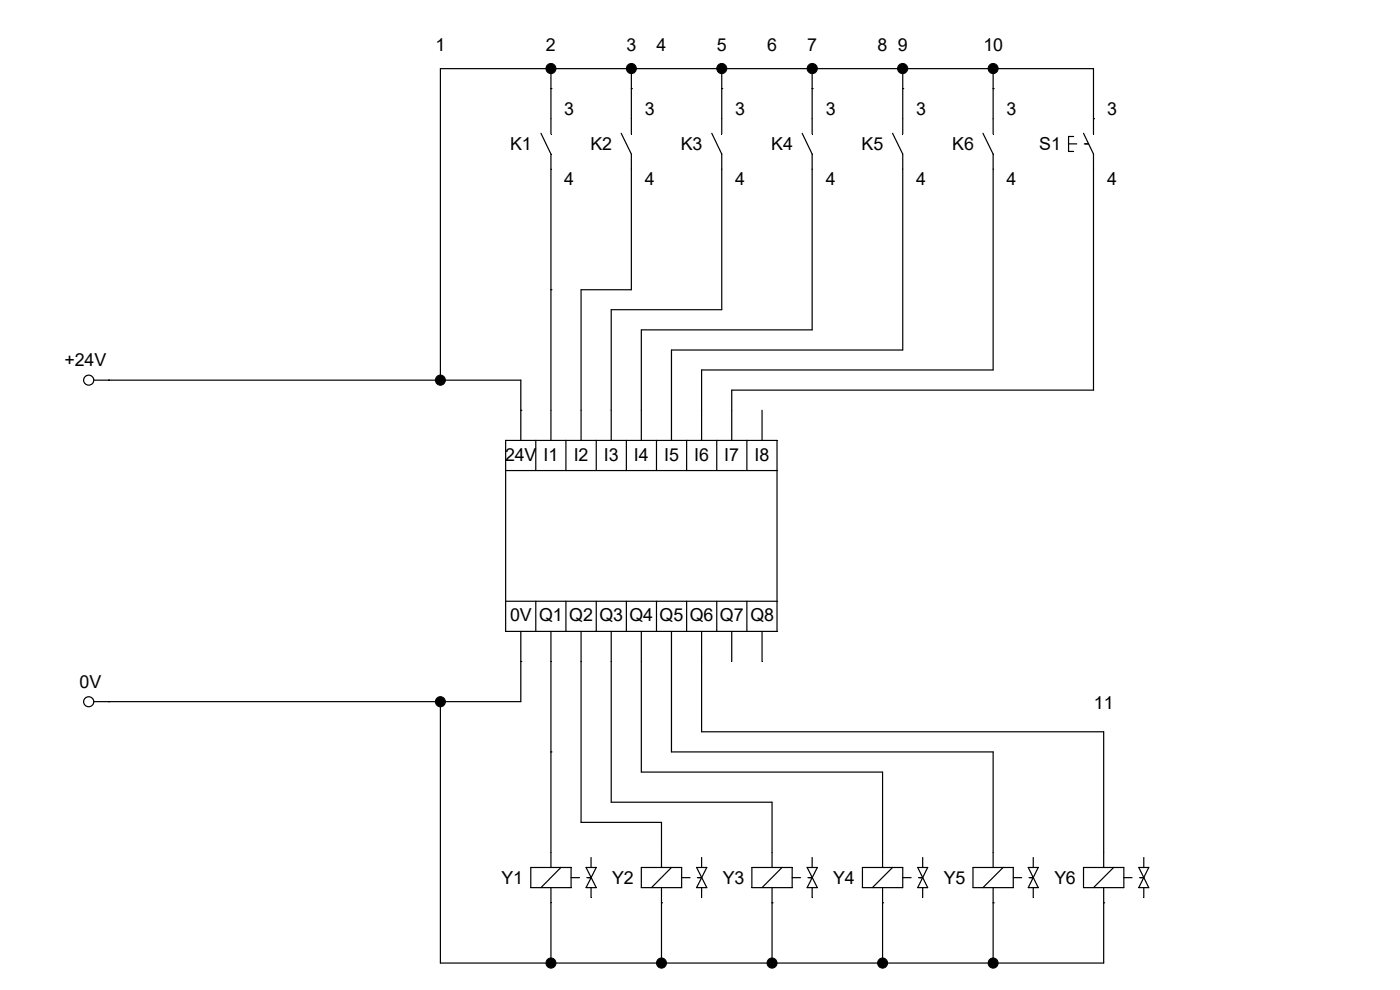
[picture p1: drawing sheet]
<svg xmlns="http://www.w3.org/2000/svg" width="297mm" height="210mm" viewBox="0 0 297 210" stroke-linecap="round" stroke-linejoin="round" font-family="sans-serif">
<g fill="none" stroke="#000" stroke-width=".25">
<path d="M116.9 18.8h.1M116.9 14.6h.1M116.9 14.6v10.6M133.9 18.8h.1M133.9 14.6h.1M133.9 14.6v10.6M153.1 18.8h.1M153.1 14.6h.1M153.1 14.6v10.6M172.3 18.8h.1M172.3 14.6h.1M172.3 14.6v10.6"/>
<path d="M191.5 18.8h.1M191.5 14.6h.1M191.5 14.6v10.6M210.7 18.8h.1M210.7 14.6h.1M210.7 14.6v10.6M116.9 35.9v57.5M133.9 35.9v25.6h-10.6v31.9M153.1 35.9v29.8h-23.4v27.7M172.3 35.9v34.1h-36.2v23.4M191.5 35.9v38.4h-49v19.1M210.7 35.9v42.6h-61.9v14.9"/>
<path d="M232 25.2h.1M232 25.2v-10.6h-138.6v66M232 35.9v46.9h-76.8v10.6M116.9 61.5h.1M23.1 80.6h.1M23.1 80.6h87.4v12.8M93.4 80.6h.1M107.3 99.8h57.5M107.3 93.4h57.5v40.5h-57.5zM110.5 87h.1M113.7 93.4v6.4M120.1 93.4v6.4"/>
<path d="M126.5 93.4v6.4M132.9 93.4v6.4M139.3 93.4v6.4M145.7 93.4v6.4M152.1 93.4v6.4M158.5 93.4v6.4M161.7 87v6.4M107.3 127.6h57.5M110.5 133.9v14.9h-87.4M113.7 127.6v6.3M116.9 133.9v50.1M120.1 127.6v6.3"/>
<path d="M123.3 133.9v40.6h17v9.5M126.5 127.6v6.3M129.7 133.9v36.3h34.1v13.8M132.9 127.6v6.3M136.1 133.9v29.9h51.1v20.2M139.3 127.6v6.3M142.5 133.9v25.6h68.2v24.5M145.7 127.6v6.3M148.8 133.9v21.3h85.3v25.6M152.1 127.6v6.3M155.2 133.9v6.4M158.5 127.6v6.3"/>
<path d="M161.7 133.9v6.4M23.1 148.8h.1M93.4 148.8h.1M93.4 148.8v55.5h140.7v-12.8M110.5 140.3h.1M116.9 159.5h.1M112.6 184h8.6v4.3h-8.6zM116.9 188.3v16M119 184l-4.2 4.3M121.2 186.2h1.7M124.3 184h2.2l-2.2 4.3h2.2zM124.5 186.2h.9"/>
<path d="M125.4 181.9v2.1M125.4 188.3v2.1M136.1 184h8.5v4.3h-8.5zM140.3 191.5h.1M140.3 188.3v16M142.5 184l-4.3 4.3M144.6 186.2h1.8M147.8 184l2.1 4.3h-2.1l2.1-4.3zM148 186.2h.8M148.8 181.9v2.1M148.8 188.3v2.1M159.5 184h8.6v4.3h-8.6z"/>
<path d="M163.8 191.5h.1M163.8 188.3v16M165.9 184l-4.2 4.3M168.1 186.2h1.7M171.2 184h2.2l-2.2 4.3h2.2zM171.4 186.2h.9M172.3 181.9v2.1M172.3 188.3v2.1M183 184h8.5v4.3h-8.5zM187.2 191.5h.1M187.2 188.3v16M189.4 184l-4.3 4.3"/>
<path d="M191.5 186.2h1.8M194.7 184h2.1l-2.1 4.3h2.1zM194.9 186.2h.8M195.7 181.9v2.1M195.7 188.3v2.1M206.4 184h8.6v4.3h-8.6zM210.7 191.5h.1M210.7 188.3v16M212.8 184l-4.3 4.3M215 186.2h1.7M218.1 184h2.2l-2.2 4.3h2.2zM218.3 186.2h.9"/>
<path d="M219.2 181.9v2.1M219.2 188.3v2.1M234.1 191.5h.1M116.9 204.3h.1M140.3 204.3h.1M163.8 204.3h.1M187.2 204.3h.1M210.7 204.3h.1"/>
</g>
<path d="M13.7 74.3h8.8v4.2h-8.8z" fill="#fff"/>
<g fill="none" stroke="#000" stroke-width=".25">
<path d="M19.9 80.6h3.2"/>
<circle cx="18.8" cy="80.6" r="1.07"/>
</g>
<path d="M14.8 142.5h6.7v4.2h-6.7z" fill="#fff"/>
<g fill="none" stroke="#000" stroke-width=".25">
<path d="M114.8 28.3l2.1 4.4v3.2M116.9 25.2v3.2M131.8 28.3l2.1 4.4v3.2M133.9 25.2v3.2M151 28.3l2.1 4.4v3.2M153.1 25.2v3.2M170.2 28.3l2.1 4.4v3.2M172.3 25.2v3.2M189.4 28.3l2.1 4.4v3.2M191.5 25.2v3.2M208.5 28.3l2.2 4.4v3.2M210.7 25.2v3.2"/>
<path d="M226.7 30.5h1.7M227.8 29h-1.1v3.1h1.1M229.9 28.3l2.1 4.4v3.2M230 30.5h.9M232 25.2v3.2M19.9 148.8h3.2M229.9 184h8.5v4.3h-8.5zM234.1 180.8v3.2M234.1 188.3v3.2M236.3 184l-4.3 4.3M238.4 186.2h1.8M241.6 184l2.1 4.3h-2.1l2.1-4.3z"/>
<path d="M241.8 186.2h.9M242.7 181.9v2.1M242.7 188.3v2.1"/>
<circle cx="18.8" cy="148.9" r="1.07"/>
</g>
<g fill="#000" stroke="#000" stroke-width=".21">
<circle cx="116.9" cy="14.5" r="1.07"/>
<circle cx="133.9" cy="14.5" r="1.07"/>
<circle cx="153.1" cy="14.5" r="1.07"/>
<circle cx="172.3" cy="14.5" r="1.08"/>
<circle cx="191.5" cy="14.5" r="1.08"/>
<circle cx="210.7" cy="14.5" r="1.07"/>
<circle cx="93.4" cy="80.6" r="1.07"/>
<circle cx="93.4" cy="148.9" r="1.07"/>
<circle cx="116.9" cy="204.3" r="1.07"/>
<circle cx="140.3" cy="204.3" r="1.07"/>
<circle cx="163.8" cy="204.3" r="1.07"/>
<circle cx="187.2" cy="204.3" r="1.07"/>
<circle cx="210.7" cy="204.3" r="1.07"/>
</g>
<g font-size="3.8">
<text x="92.4" y="10.8">1</text>
<text x="115.8" y="10.8">2</text>
<text x="132.9" y="10.8">3</text>
<text x="139.3" y="10.8">4</text>
<text x="152.1" y="10.8">5</text>
<text x="162.7" y="10.8">6</text>
<text x="171.2" y="10.8">7</text>
<text x="186.2" y="10.8">8 9</text>
<text x="208.6" y="10.8">10</text>
<text x="119.7" y="24.3">3</text>
<text x="136.8" y="24.3">3</text>
<text x="156" y="24.3">3</text>
<text x="175.2" y="24.3">3</text>
<text x="194.4" y="24.3">3</text>
<text x="213.5" y="24.3">3</text>
<text x="234.9" y="24.3">3</text>
<text x="108.2" y="31.8">K1</text>
<text x="125.3" y="31.8">K2</text>
<text x="144.4" y="31.8">K3</text>
<text x="163.6" y="31.8">K4</text>
<text x="182.8" y="31.8">K5</text>
<text x="202" y="31.8">K6</text>
<text x="220.5" y="31.8">S1</text>
<text x="119.7" y="39.3">4</text>
<text x="136.8" y="39.3">4</text>
<text x="156" y="39.3">4</text>
<text x="175.2" y="39.3">4</text>
<text x="194.4" y="39.3">4</text>
<text x="213.5" y="39.3">4</text>
<text x="234.9" y="39.3">4</text>
<text x="13.7" y="77.6">+24V</text>
<text x="107.1" y="97.7">24V I1</text>
<text x="121.7" y="97.7">I2</text>
<text x="128.1" y="97.7">I3</text>
<text x="134.5" y="97.7">I4</text>
<text x="140.9" y="97.7">I5</text>
<text x="147.3" y="97.7">I6</text>
<text x="153.7" y="97.7">I7</text>
<text x="160.1" y="97.7">I8</text>
<text x="108.2" y="131.8">0V Q1 Q2</text>
<text x="127.2" y="131.8">Q3</text>
<text x="133.6" y="131.8">Q4</text>
<text x="139.9" y="131.8">Q5 Q6 Q7 Q8</text>
<text x="16.9" y="145.9">0V</text>
<text x="232.1" y="150.5">11</text>
<text x="106.4" y="187.5">Y1</text>
<text x="129.9" y="187.5">Y2</text>
<text x="153.3" y="187.5">Y3</text>
<text x="176.8" y="187.5">Y4</text>
<text x="200.2" y="187.5">Y5</text>
<text x="223.7" y="187.5">Y6</text>
</g>
</svg>
